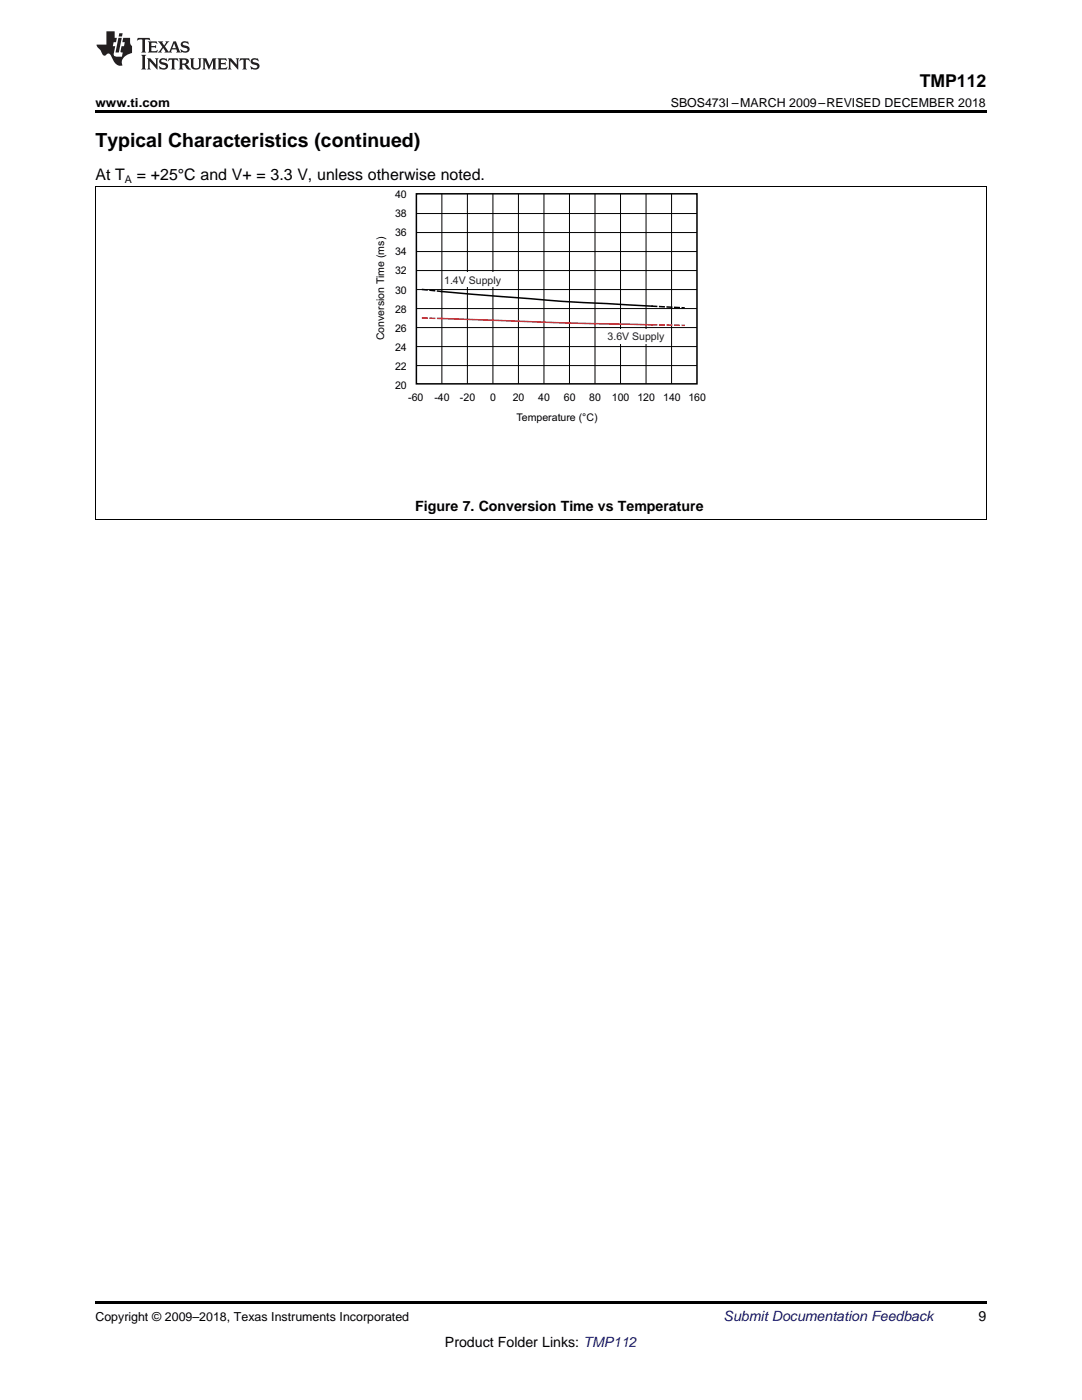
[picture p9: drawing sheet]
<svg xmlns="http://www.w3.org/2000/svg" width="216mm" height="279mm" viewBox="0 0 216 279" stroke-linecap="round" stroke-linejoin="round" font-family="sans-serif">
<path d="M19 103.7l.2 .1zM196.7 103.7l.1 .1zM19 259.7h177.8v.5h-177.8z" fill="#000"/>
<g fill="none" stroke="#000" stroke-width=".2">
<path d="M19.1 37.3v66.5M88.2 38.7v37.9M93.3 38.7v37.9M98.4 38.7v37.9M103.4 38.7v37.9M108.5 38.7v37.9M113.6 38.7v37.9M118.7 38.7v37.9M123.8 38.7v37.9M128.9 38.7v37.9M134 38.7v37.9M196.8 37.3v66.5"/>
<path d="M83.1 42.6h56M83.1 46.4h56M83.1 50.2h56M83.1 54h56M83.1 57.8h56M83.1 61.6h56M83.1 65.4h56M83.1 69.2h56M83.1 73h56M19 103.7h177.8"/>
</g>
<path d="M83.1 38.7h56v37.9h-56z" fill="none" stroke="#000" stroke-width=".3"/>
<g fill="#fff">
<path d="M120.8 65.7h12.1v2.9h-12.1z" fill-rule="evenodd"/>
<path d="M89 54.3h10.6v2.9h-10.6z" fill-rule="evenodd"/>
</g>
<path d="M84.3 63.5l3.8 .1M130.1 64.8l6.4 .1" fill="none" stroke="#ee1d23" stroke-width=".3" stroke-dasharray=".9 .6"/>
<path d="M88.1 63.6l23.9 .8 18.1 .4" fill="none" stroke="#ee1d23" stroke-width=".3"/>
<path d="M84.3 57.8l3.8 .4M130.1 61.1l6.4 .3" fill="none" stroke="#000" stroke-width=".3" stroke-dasharray=".9 .6"/>
<path d="M88.1 58.2l23.9 1.9 18.1 1" fill="none" stroke="#000" stroke-width=".3"/>
<path d="M19 37.2h177.8" fill="none" stroke="#000" stroke-width=".2"/>
<path d="M19 22h177.8v.5h-177.8z" fill="#000"/>
<g fill="#231f20">
<path d="M27.5 7.6l-.1 .5 .4-.2h.6v.1v2.1l-.2 .4h1l-.3-.4v-2.1l.1-.1h.5l.5 .2-.2-.5zM29.5 8.3l.2 .3v1.5l-.2 .4h1.8l.2-.6a1.04 1.04 0 0 1-1.3 .2v-.7h.6l.3 .2v-.6l-.3 .2h-.6v-.6l.8-.1 .4 .3-.2-.5zM31.5 8.3l.9 1.1-.9 1.1h.8l-.2-.2 .5-.7 .4 .7-.2 .2h1.5l-.1-.2 .1-.4h.9l.1 .4-.2 .2h1l-.3-.3-.7-1.9h-.5l-.9 2-.8-1 .9-1h-.8l.1 .3-.3 .5-.4-.6 .2-.2zM34.7 8.6l.4 1h-.7zM36.3 8.4a.63 .63 0 0 0-.2 .7 .63 .63 0 0 0 .6 .4l.6 .2 .1 .2a.75 .75 0 0 1-.7 .4 .75 .75 0 0 1-.6-.5l.1 .7 .1-.1a1.11 1.11 0 0 0 1.5-.6 1.13 1.13 0 0 0-1.2-.8l-.1-.4a1.04 1.04 0 0 1 1.2 .2l-.2-.5-.1 .1-.5-.2zM28.2 10.9l.2 .4v2.2l-.2 .4h1l-.3-.4v-2.2l.3-.4zM29.3 11.6l.3 .4v1.5l-.3 .4h.8l-.2-.4v-1.3l1.5 1.7v-1.9l.2-.4h-.7l.2 .4v.9l-1.1-1.3zM32 11.8a.62 .62 0 0 0-.2 .7 .62 .62 0 0 0 .6 .4l.6 .1 .1 .3a.76 .76 0 0 1-.7 .3 .76 .76 0 0 1-.6-.4l.1 .7 .1-.1a1.11 1.11 0 0 0 1.5-.6 1.13 1.13 0 0 0-1.2-.8l-.1-.4a1.04 1.04 0 0 1 1.2 .2l-.2-.6-.1 .1-.5-.1zM33.7 11.6l-.2 .6a.61 .61 0 0 1 .8-.3v1.6l-.2 .4h.9l-.2-.4v-1.6a.63 .63 0 0 1 .8 .3l-.2-.6zM35.6 11.6l.3 .4v1.5l-.3 .4h1l-.2-.2v-.8l.5 .2a.76 .76 0 0 0 1.2 .7l-1-1a.58 .58 0 0 0 .6-.5 .58 .58 0 0 0-.5-.6zM36.4 11.9h.1a.45 .45 0 0 1 .5 .1 .45 .45 0 0 1 .1 .5l-.7 .2zM37.9 11.6l.2 .2a2.17 2.17 0 0 0 .3 1.9 .99 .99 0 0 0 1.6-.6v-1.1l.2-.4h-.7l.2 .2a1.92 1.92 0 0 1-.2 1.8 .6 .6 0 0 1-.9-.5v-1.1l.2-.4zM40.4 11.6l.2 .4v1.5l-.2 .4h.7l-.2-.4v-1.4l.8 1.8 .8-1.8v1.4l-.2 .4h.9l-.2-.4v-1.5l.2-.4h-.8l-.6 1.5-.6-1.5zM43.4 11.6l.2 .4v1.5l-.2 .4h1.8l.2-.6a1.04 1.04 0 0 1-1.3 .1v-.6h.5l.4 .2v-.6l-.4 .2h-.5v-.7h.8l.3 .3-.1-.6zM45.5 11.6l.2 .4v1.5l-.2 .4h.7l-.2-.4v-1.3l1.5 1.7v-1.9l.2-.4h-.7l.2 .4v.9l-1.1-1.3zM47.9 11.6l-.1 .6a.61 .61 0 0 1 .8-.3v1.6l-.3 .4h1l-.3-.4 .1-1.6a.63 .63 0 0 1 .7 .3l-.1-.6zM50.2 11.8a.62 .62 0 0 0-.2 .7 .62 .62 0 0 0 .6 .4l.6 .1 .2 .3a.76 .76 0 0 1-.8 .3 .76 .76 0 0 1-.6-.4l.1 .7 .2-.1a1.11 1.11 0 0 0 1.5-.6 1.13 1.13 0 0 0-1.3-.8l-.1-.4a1.04 1.04 0 0 1 1.2 .2l-.1-.6-.2 .1-.5-.1z"/>
<path d="M21.2 6.3v2.6h-1.9l.1 .4 .7 .9a.91 .91 0 0 0 1 .8 .56 .56 0 0 1 .5-.3 .56 .56 0 0 1 .5 .3l.4 .8a1.53 1.53 0 0 0 1.9 1.2 1.54 1.54 0 0 1 1-2.1l.9-.3v-1.4a1.52 1.52 0 0 1-.3-1.6h-1.4l-.2 .8h.5l-.2 .8h-.4l-.2 1v.2l.4 .1-.2 .8a1.93 1.93 0 0 1-1.6-.3l.3-1.8h-.5l.2-.8h.4l.2-.8h-.4v-1.3zM23.6 7.6l-.6 2.9h.7l.6-2.9zM23.8 6.6l-.1 .7h.6l.2-.7z"/>
</g>
<text font-size="3.9" x="19" y="29.3">Typical Characteristics (continued)</text>
<text font-size="3.5" x="183.5" y="17.3">TMP112</text>
<g font-size="3.2">
<text x="19" y="36">At T</text>
<text x="27.3" y="36">= +25°C and V+ = 3.3 V, unless otherwise noted.</text>
</g>
<g font-size="2.8">
<text x="82.9" y="102">Figure 7. Conversion Time vs Temperature</text>
<text x="195.3" y="263.6">9</text>
<text x="88.8" y="268.9">Product Folder Links: TMP112</text>
</g>
<text font-size="2.8" fill="#0000c8" x="144.4" y="263.6">Submit Documentation Feedback</text>
<g font-size="2.5">
<text x="19" y="21.4">www.ti.com</text>
<text x="133.8" y="21.4">SBOS473I –MARCH 2009–REVISED DECEMBER 2018</text>
<text x="19" y="263.6">Copyright © 2009–2018, Texas Instruments Incorporated</text>
</g>
<g font-size="2.1">
<text x="24.9" y="36.6">A</text>
<text x="78.8" y="39.5">40</text>
<text x="78.8" y="43.3">38</text>
<text x="78.8" y="47.1">36</text>
<text x="78.8" y="50.9">34</text>
<text x="78.8" y="54.8">32</text>
<text x="78.8" y="58.6">30</text>
<text x="78.8" y="62.4">28</text>
<text x="76.6" y="67.9" transform="rotate(-90 76.6 67.9)">Conversion Time (ms)</text>
<text x="78.8" y="66.2">26</text>
<text x="78.8" y="70.1">24</text>
<text x="78.8" y="73.9">22</text>
<text x="78.8" y="77.7">20</text>
<text x="81.4" y="80">-60</text>
<text x="86.7" y="80">-40</text>
<text x="91.8" y="80">-20</text>
<text x="97.8" y="80">0</text>
<text x="102.3" y="80">20</text>
<text x="103.1" y="84">Temperature (°C)</text>
<text x="107.4" y="80">40</text>
<text x="112.5" y="80">60</text>
<text x="117.6" y="80">80</text>
<text x="122.1" y="80">100</text>
<text x="127.2" y="80">120</text>
<text x="132.3" y="80">140</text>
<text x="137.4" y="80">160</text>
</g>
<g font-size="2.1" fill="#231f20">
<text x="88.6" y="56.8">1.4V Supply</text>
<text x="121.2" y="67.9">3.6V Supply</text>
</g>
</svg>
